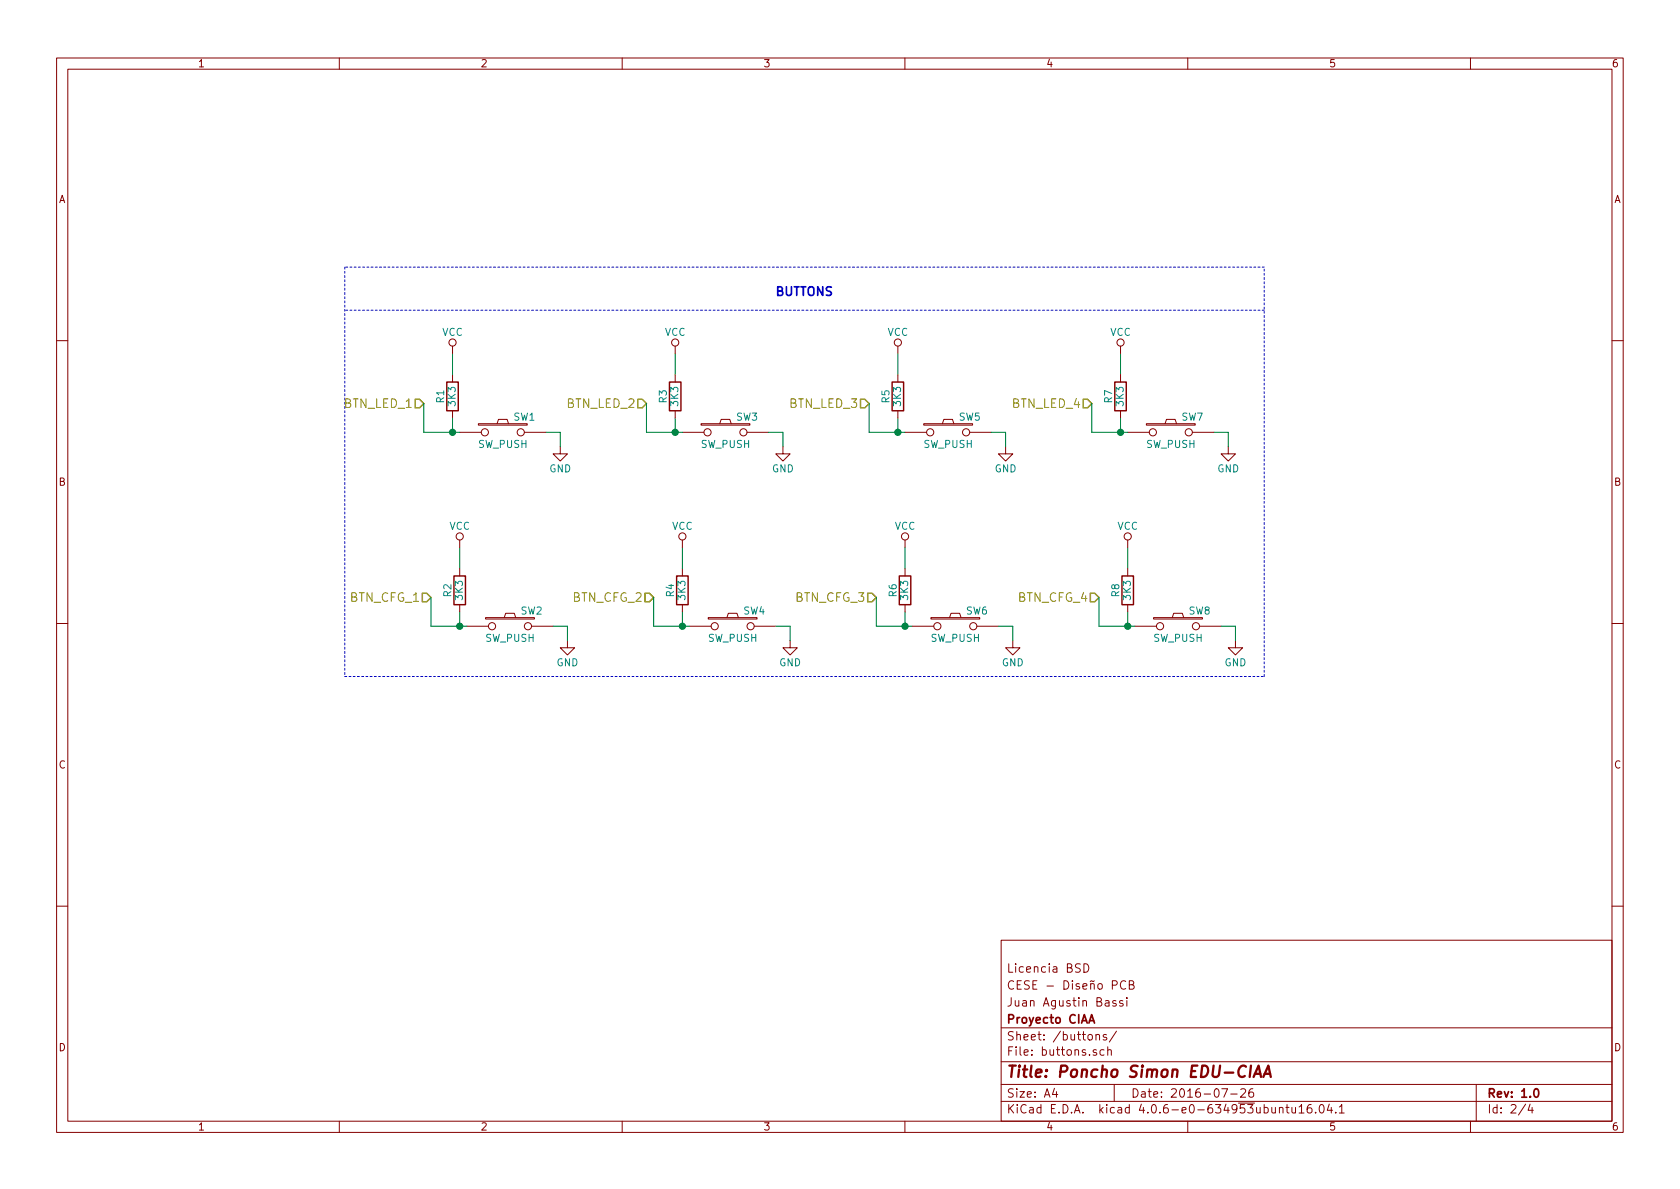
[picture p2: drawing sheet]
<svg xmlns="http://www.w3.org/2000/svg" width="297mm" height="210mm" viewBox="0 0 297 210" stroke-linecap="round" stroke-linejoin="round" font-family="sans-serif">
<g fill="none" stroke="#840000" stroke-width=".18">
<path d="M10 10.3h277v189.9h-277zM12 12.2h273v186.1h-273zM60 10.3v1.9M110 10.3v1.9M160 10.3v1.9M210 10.3v1.9M260 10.3v1.9M10 60.2h2M80 61.2v1.3M80 66.3v1.3M80 72.6v1.3M81.3 76.4h3.8"/>
<path d="M84.6 74.9h8.6v.3h-8.6zM87.9 74.9l.2-.7h1.6l.2 .7M92.7 76.4h3.8M99.1 79v1.3h1.2l-1.2 1.2-1.3-1.2h1.3M119.4 61.2v1.3M119.4 66.3v1.3M119.4 72.6v1.3M120.6 76.4h3.9M124 74.9h8.6v.3h-8.6zM127.3 74.9l.2-.7h1.5l.3 .7M132.1 76.4h3.8M138.4 79v1.3h1.3l-1.3 1.2-1.2-1.2h1.2"/>
<path d="M158.7 61.2v1.3M158.7 66.3v1.3M158.7 72.6v1.3M160 76.4h3.8M163.3 74.9h8.7v.3h-8.7zM166.6 74.9l.3-.7h1.5l.3 .7M171.4 76.4h3.9M177.8 79v1.3h1.3l-1.3 1.2-1.3-1.2h1.3M198.1 61.2v1.3M198.1 66.3v1.3M198.1 72.6v1.3M199.4 76.4h3.8"/>
<path d="M202.7 74.9h8.6v.3h-8.6zM206 74.9l.2-.7h1.6l.2 .7M210.8 76.4h3.8M217.2 79v1.3h1.2l-1.2 1.2-1.3-1.2h1.3M285 60.2h2M81.3 95.5v1.3M120.6 95.5v1.3M160 95.5v1.3M199.4 95.5v1.3M10 110.3h2M81.3 100.6v1.2M81.3 106.9v1.3"/>
<path d="M82.5 110.7h3.9M85.9 109.2h8.6v.3h-8.6zM89.2 109.2l.2-.7h1.5l.3 .7M94 110.7h3.8M100.3 113.3v1.2h1.3l-1.3 1.3-1.2-1.3h1.2M120.6 100.6v1.2M120.6 106.9v1.3M121.9 110.7h3.8M125.2 109.2h8.7v.3h-8.7zM128.5 109.2l.3-.7h1.5l.3 .7M133.3 110.7h3.9M139.7 113.3v1.2h1.3l-1.3 1.3-1.3-1.3h1.3"/>
<path d="M160 100.6v1.2M160 106.9v1.3M161.3 110.7h3.8M164.6 109.2h8.6v.3h-8.6zM167.9 109.2l.2-.7h1.6l.2 .7M172.7 110.7h3.8M179.1 113.3v1.2h1.2l-1.2 1.3-1.3-1.3h1.3M199.4 100.6v1.2M199.4 106.9v1.3M200.7 110.7h3.8M204 109.2h8.6v.3h-8.6zM207.3 109.2l.2-.7h1.5l.3 .7"/>
<path d="M212.1 110.7h3.8M218.4 113.3v1.2h1.3l-1.3 1.3-1.2-1.3h1.2M285 110.3h2M10 160.2h2M177 166.3h108v32h-108zM191.6 170.4a.76 .76 0 0 1 .9 .8 .76 .76 0 0 1-.9 .7zM197.3 177a.37 .37 0 0 0-.6 .1l.1 .3 .5 .1 .1 .1-.2 .3-.5-.1M198.5 177a.37 .37 0 0 0-.6 .1l.1 .3 .5 .1 .1 .1-.2 .3-.5-.1M199 173.6a.7 .7 0 0 0-.9 .2 .7 .7 0 0 0 .1 .9 .55 .55 0 0 0 .8 .1M199.2 176.4v.2M199.2 176.9v1M199.7 174.1h.5l.2-.1 .1-.3-.3-.3h-.5v1.5h.6l.2-.3a.41 .41 0 0 0-.3-.5"/>
<path d="M285 160.2h2M60 198.3v1.9M110 198.3v1.9M160 198.3v1.9M177 194.8h108M177 191.8h108M177 187.8h108M177 181.8h108M186.4 192.5l-.3 1h.9M186.8 193v1M193.8 183.1l.2-.2 .4 .1v.9M193.8 182.9v1"/>
<path d="M193.9 185.7a.37 .37 0 0 0-.6 .1v.2l.6 .2v.1l-.2 .3-.4-.1M195.2 185.7l-.4-.1-.3 .3 .1 .6 .2 .1 .4-.1M195.6 183a.37 .37 0 0 0-.6 .1l.1 .3 .5 .1 .1 .1-.2 .3-.5-.1M195.9 185.7l.2-.1 .3 .1 .1 .9M195.9 185.1v1.5M197 191.8v3M197.4 182.3l-1.3 2M210 198.3v1.9M216 192.5h1l-.6 1.5M217.6 193.5h1.1M219.4 192.7l.2-.2h.4l.2 .5-.9 1h.9M221.5 192.5a.59 .59 0 0 0-.7 .7l.1 .7 .2 .1 .5-.1 .1-.5-.2-.2-.4-.1-.3 .3"/>
<path d="M226.2 196l.2-.2 .4 .1v.9M226.2 195.8v1M227.4 195.8h.5M227.6 195.3v1.3l.3 .2M228.4 195.8l.1 .9 .4 .1 .2-.1M229.1 195.8v1M229.7 195.8l.4-.5v1.5M229.7 196.8h.9M231.8 195.3a.59 .59 0 0 0-.7 .7l.1 .7 .2 .1 .5-.1 .1-.5-.2-.2-.4-.1-.3 .3M232.6 196.7v.1M233.4 195.5l.2-.2a.81 .81 0 0 1 .6 .6 .81 .81 0 0 1-.3 .8l-.1 .1a.79 .79 0 0 1-.4-1.3zM235 195.2l-.3 1.1h.9"/>
<path d="M235.4 195.8v1M236.2 196.7v.1M236.8 195.8l.4-.5v1.5M236.8 196.8h.9M260 198.3v1.9M261 191.8v6.5M269.7 195.2l-1.2 2M270.5 195.2l-.3 1.1h.9M270.9 195.8v1"/>
<circle cx="80" cy="60.6" r=".63"/>
<circle cx="85.7" cy="76.4" r=".63"/>
<circle cx="92.1" cy="76.4" r=".63"/>
<circle cx="119.4" cy="60.6" r=".63"/>
<circle cx="125.1" cy="76.4" r=".63"/>
<circle cx="131.4" cy="76.4" r=".63"/>
<circle cx="158.7" cy="60.6" r=".63"/>
<circle cx="164.5" cy="76.4" r=".63"/>
<circle cx="170.8" cy="76.4" r=".63"/>
<circle cx="198.1" cy="60.6" r=".63"/>
<circle cx="203.8" cy="76.4" r=".63"/>
<circle cx="210.2" cy="76.4" r=".63"/>
<circle cx="81.3" cy="94.9" r=".63"/>
<circle cx="120.6" cy="94.9" r=".63"/>
<circle cx="160" cy="94.9" r=".63"/>
<circle cx="199.4" cy="94.9" r=".63"/>
<circle cx="87" cy="110.7" r=".63"/>
<circle cx="93.3" cy="110.7" r=".63"/>
<circle cx="126.4" cy="110.7" r=".63"/>
<circle cx="132.7" cy="110.7" r=".63"/>
<circle cx="165.7" cy="110.7" r=".63"/>
<circle cx="172.1" cy="110.7" r=".63"/>
<circle cx="205.1" cy="110.7" r=".63"/>
<circle cx="211.5" cy="110.7" r=".63"/>
</g>
<path d="M192.5 180.9l.5-1.5 .5 1.5M192.7 180.5h.7M271.3 192.7l.3-.2a.81 .81 0 0 1 .5 .6 .81 .81 0 0 1-.2 .8l-.2 .1a.79 .79 0 0 1-.4-1.3z" fill="none" stroke="#840000" stroke-width=".3"/>
<path d="M221.2 188.4l-.2 2M221.6 190.4l.9-2 .5 2M221.9 189.9h.9M223.4 190.4l.9-2 .4 2M223.6 189.9h1" fill="none" stroke="#840000" stroke-width=".41"/>
<path d="M79 67.6h2v5h-2zM118.4 67.6h2v5h-2zM157.7 67.6h2.1v5h-2.1zM197.1 67.6h2v5h-2zM80.3 101.8h2v5.1h-2zM119.6 101.8h2.1v5.1h-2.1zM159 101.8h2v5.1h-2zM198.4 101.8h2v5.1h-2z" fill="none" stroke="#840000" stroke-width=".25"/>
<g fill="none" stroke="#008400" stroke-width=".18">
<path d="M74.9 71.4v5h6.4M80 62.5v3.8M80 73.9v2.5M96.5 76.4h2.6v2.6M114.3 71.4v5h6.3M119.4 62.5v3.8M119.4 73.9v2.5M135.9 76.4h2.5v2.6M153.7 71.4v5h6.3M158.7 62.5v3.8M158.7 73.9v2.5M175.3 76.4h2.5v2.6"/>
<path d="M193 71.4v5h6.4M198.1 62.5v3.8M198.1 73.9v2.5M214.6 76.4h2.6v2.6M81.3 96.8v3.8M120.6 96.8v3.8M160 96.8v3.8M199.4 96.8v3.8M76.2 105.7v5h6.3M81.3 108.2v2.5M97.8 110.7h2.5v2.6M115.6 105.7v5h6.3"/>
<path d="M120.6 108.2v2.5M137.2 110.7h2.5v2.6M154.9 105.7v5h6.4M160 108.2v2.5M176.5 110.7h2.6v2.6M194.3 105.7v5h6.4M199.4 108.2v2.5M215.9 110.7h2.5v2.6"/>
</g>
<g fill="#008400" stroke="#008400" stroke-width=".25">
<circle cx="80" cy="76.4" r=".51"/>
<circle cx="119.4" cy="76.4" r=".51"/>
<circle cx="158.8" cy="76.4" r=".51"/>
<circle cx="198.1" cy="76.4" r=".51"/>
<circle cx="81.3" cy="110.7" r=".51"/>
<circle cx="120.7" cy="110.7" r=".51"/>
<circle cx="160" cy="110.7" r=".51"/>
<circle cx="199.4" cy="110.7" r=".51"/>
</g>
<path d="M61 47.2v72.4M223.5 54.9h-162.5M223.5 47.2h-162.5M61 119.6h162.5M223.5 119.6v-72.4" fill="none" stroke="#0000c2" stroke-width=".18" stroke-dasharray=".3 .4"/>
<path d="M73.4 70.6h.8l.7 .8-.7 .7h-.8zM112.8 70.6h.7l.8 .8-.8 .7h-.7zM152.1 70.6h.8l.8 .8-.8 .7h-.8zM191.5 70.6h.8l.7 .8-.7 .7h-.8zM74.7 104.9h.7l.8 .8-.8 .7h-.7zM114 104.9h.8l.8 .8-.8 .7h-.8zM153.4 104.9h.8l.7 .8-.7 .7h-.8zM192.8 104.9h.7l.8 .8-.8 .7h-.7z" fill="none" stroke="#848400" stroke-width=".25"/>
<text font-size="2.8" fill="#840000" x="178" y="190.5">Title: Poncho Simon EDU-CIAA</text>
<text font-size="2.1" fill="#0000c2" x="137.2" y="52.3">BUTTONS</text>
<g font-size="2.1" fill="#848400">
<text x="60.9" y="72.1">BTN_LED_1</text>
<text x="100.2" y="72.1">BTN_LED_2</text>
<text x="139.6" y="72.1">BTN_LED_3</text>
<text x="179" y="72.1">BTN_LED_4</text>
<text x="61.9" y="106.4">BTN_CFG_1</text>
<text x="101.2" y="106.4">BTN_CFG_2</text>
<text x="140.6" y="106.4">BTN_CFG_3</text>
<text x="180" y="106.4">BTN_CFG_4</text>
</g>
<g font-size="2.1" fill="#840000">
<text x="178" y="172">Licencia BSD</text>
<text x="178" y="178">Juan Agustin Bassi</text>
<text x="178" y="175">CESE - Diseño PCB</text>
<text x="178" y="184">Sheet: /buttons/</text>
<text x="178" y="181">Proyecto CIAA</text>
<text x="178" y="186.7">File: buttons.sch</text>
<text x="178" y="196.9">KiCad E.D.A. kicad 4.0.6-e0-634953ubuntu16.04.1</text>
<text x="178" y="194.1">Size: A4</text>
<text x="200" y="194.1">Date: 2016-07-26</text>
<text x="263" y="194.1">Rev: 1.0</text>
<text x="263" y="196.9">Id: 2/4</text>
</g>
<g font-size="1.8" fill="#840000">
<text x="35" y="11.9">1</text>
<text x="85" y="11.9">2</text>
<text x="135" y="11.9">3</text>
<text x="185" y="11.9">4</text>
<text x="235" y="11.9">5</text>
<text x="285" y="11.9">6</text>
<text x="10.4" y="35.9">A</text>
<text x="285.4" y="35.9">A</text>
<text x="10.4" y="85.9">B</text>
<text x="285.4" y="85.9">B</text>
<text x="10.4" y="135.9">C</text>
<text x="285.4" y="135.9">C</text>
<text x="10.4" y="185.9">D</text>
<text x="285.4" y="185.9">D</text>
<text x="35" y="199.9">1</text>
<text x="85" y="199.9">2</text>
<text x="135" y="199.9">3</text>
<text x="185" y="199.9">4</text>
<text x="235" y="199.9">5</text>
<text x="285" y="199.9">6</text>
</g>
<g font-size="1.8" fill="#008484">
<text x="78.2" y="59.4">VCC</text>
<text x="117.5" y="59.4">VCC</text>
<text x="156.9" y="59.4">VCC</text>
<text x="196.3" y="59.4">VCC</text>
<text x="78.5" y="71.2" transform="rotate(-90 78.5 71.2)">R1</text>
<text x="80.5" y="71.7" transform="rotate(-90 80.5 71.7)">3K3</text>
<text x="117.9" y="71.2" transform="rotate(-90 117.9 71.2)">R3</text>
<text x="119.9" y="71.7" transform="rotate(-90 119.9 71.7)">3K3</text>
<text x="157.3" y="71.2" transform="rotate(-90 157.3 71.2)">R5</text>
<text x="159.3" y="71.7" transform="rotate(-90 159.3 71.7)">3K3</text>
<text x="196.6" y="71.2" transform="rotate(-90 196.6 71.2)">R7</text>
<text x="198.7" y="71.7" transform="rotate(-90 198.7 71.7)">3K3</text>
<text x="90.8" y="74.4">SW1</text>
<text x="130.2" y="74.4">SW3</text>
<text x="169.5" y="74.4">SW5</text>
<text x="208.9" y="74.4">SW7</text>
<text x="84.5" y="79.2">SW_PUSH</text>
<text x="97.1" y="83.5">GND</text>
<text x="123.9" y="79.2">SW_PUSH</text>
<text x="136.5" y="83.5">GND</text>
<text x="163.3" y="79.2">SW_PUSH</text>
<text x="175.8" y="83.5">GND</text>
<text x="202.6" y="79.2">SW_PUSH</text>
<text x="215.2" y="83.5">GND</text>
<text x="79.4" y="93.7">VCC</text>
<text x="118.8" y="93.7">VCC</text>
<text x="158.2" y="93.7">VCC</text>
<text x="197.5" y="93.7">VCC</text>
<text x="79.8" y="105.5" transform="rotate(-90 79.8 105.5)">R2</text>
<text x="81.8" y="106" transform="rotate(-90 81.8 106)">3K3</text>
<text x="119.2" y="105.5" transform="rotate(-90 119.2 105.5)">R4</text>
<text x="121.2" y="106" transform="rotate(-90 121.2 106)">3K3</text>
<text x="158.5" y="105.5" transform="rotate(-90 158.5 105.5)">R6</text>
<text x="160.6" y="106" transform="rotate(-90 160.6 106)">3K3</text>
<text x="197.9" y="105.5" transform="rotate(-90 197.9 105.5)">R8</text>
<text x="199.9" y="106" transform="rotate(-90 199.9 106)">3K3</text>
<text x="85.8" y="113.5">SW_PUSH</text>
<text x="92.1" y="108.7">SW2</text>
<text x="125.2" y="113.5">SW_PUSH</text>
<text x="131.4" y="108.7">SW4</text>
<text x="164.5" y="113.5">SW_PUSH</text>
<text x="170.8" y="108.7">SW6</text>
<text x="203.9" y="113.5">SW_PUSH</text>
<text x="210.2" y="108.7">SW8</text>
<text x="98.4" y="117.8">GND</text>
<text x="137.7" y="117.8">GND</text>
<text x="177.1" y="117.8">GND</text>
<text x="216.5" y="117.8">GND</text>
</g>
</svg>
